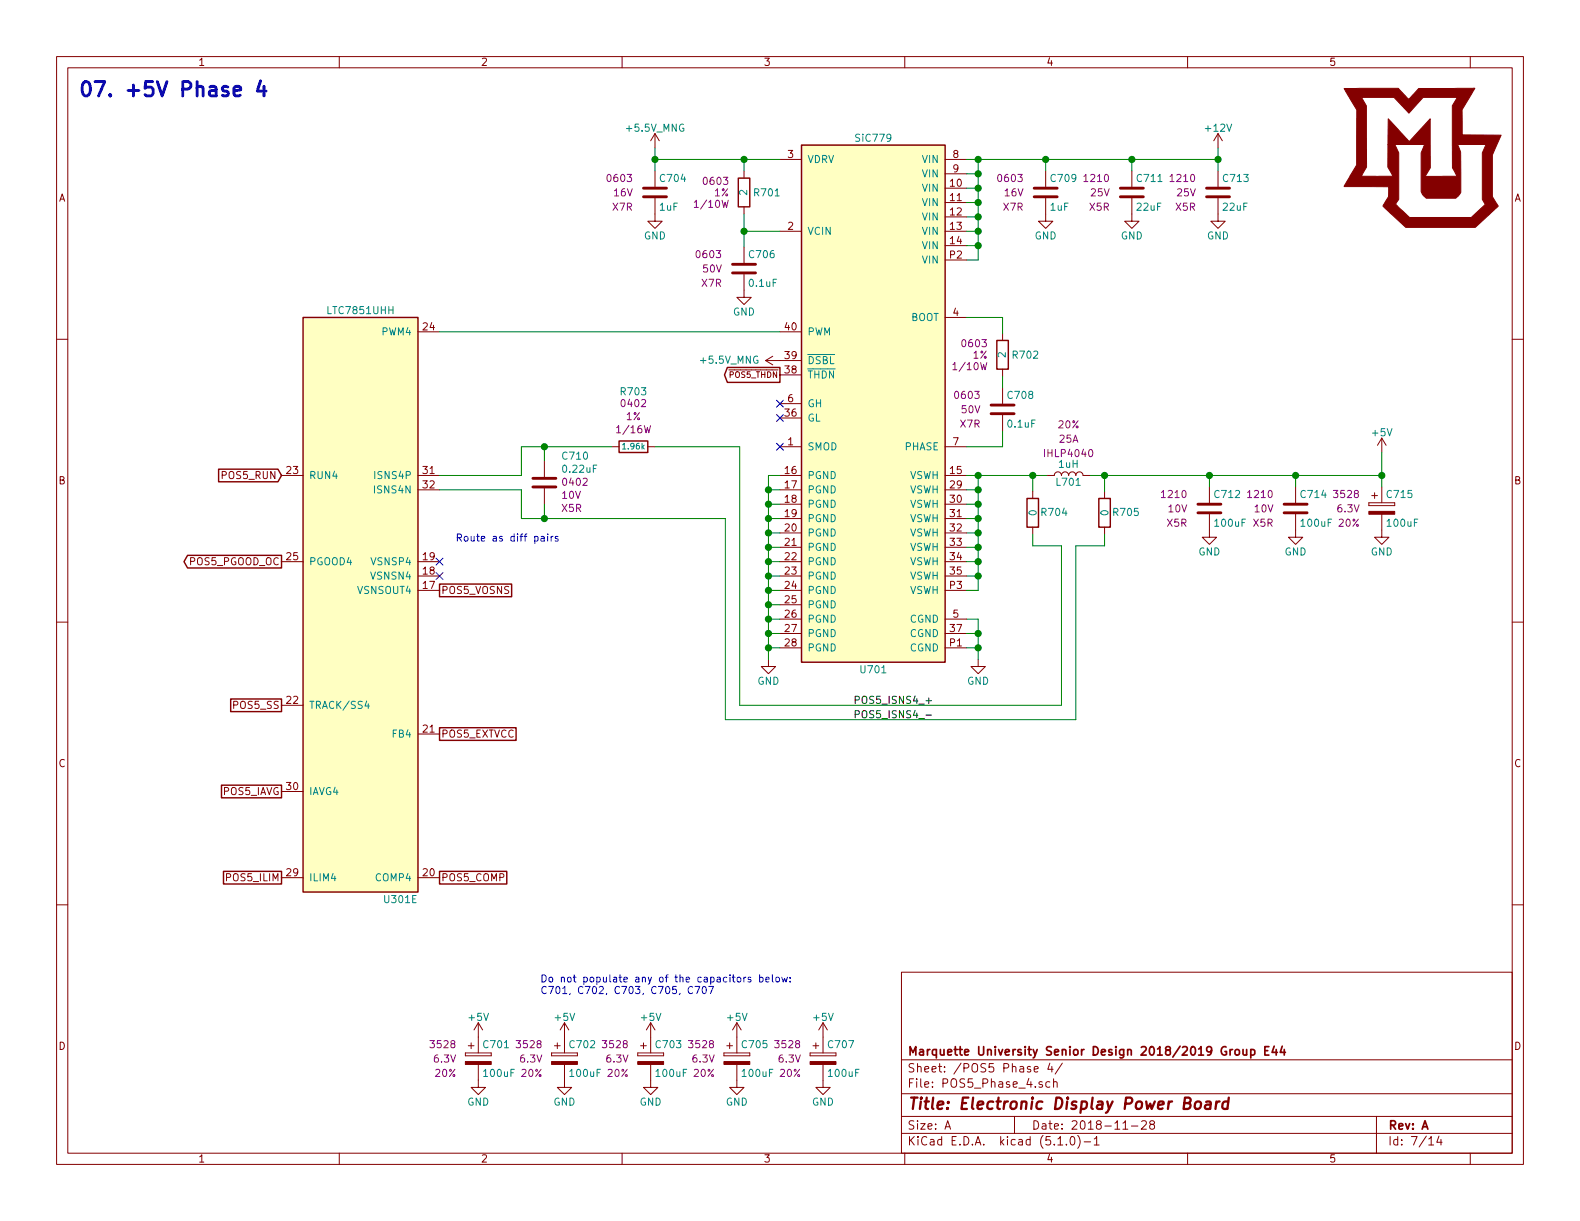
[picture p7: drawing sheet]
EESchema Schematic File Version 4
LIBS:LTC7851_Demo-cache
EELAYER 29 0
EELAYER END
$Descr A 11000 8500
encoding utf-8
Sheet 7 14
Title "Electronic Display Power Board"
Date "2018-11-28"
Rev "A"
Comp "Marquette University Senior Design 2018/2019 Group E44"
Comment1 ""
Comment2 ""
Comment3 ""
Comment4 ""
$EndDescr
Text GLabel 1960 3310 0    50   Input ~ 0
POS5_RUN
Text GLabel 1960 3910 0    50   Output ~ 0
POS5_PGOOD_OC
$Comp
L LED_Display_Local_Library:C_Custom C?
U 1 1
P 4560 1340
AR Path="/5BB86F29/5BD4BE0C" Ref="C?"  Part="1" 
AR Path="/5BB86F2C/5BD4BE0C" Ref="C?"  Part="1" 
AR Path="/5BB86F32/5BD4BE0C" Ref="C704"  Part="1" 
F 0 "C704" H 4585 1440 50  0000 L CNN
F 1 "1uF" H 4585 1240 50  0000 L CNN
F 2 "Capacitors_SMD:C_0603" H 4598 1190 50  0001 C CNN
F 3 "" H 4585 1440 50  0001 C CNN
F 4 "1276-6524-1-ND" H 4985 1840 60  0001 C CNN "Digi-Key PN"
F 5 "0603" H 4410 1440 50  0000 R CNN "display_footprint"
F 6 "16V" H 4410 1340 50  0000 R CNN "Voltage"
F 7 "X7R" H 4410 1240 50  0000 R CNN "Dielectric"
	1    4560 1340
	1    0    0    -1  
$EndComp
$Comp
L power:GND #PWR?
U 1 1
P 5180 2020
AR Path="/5BB86F29/5BD4BE13" Ref="#PWR?"  Part="1" 
AR Path="/5BB86F2C/5BD4BE13" Ref="#PWR?"  Part="1" 
AR Path="/5BB86F32/5BD4BE13" Ref="#PWR0711"  Part="1" 
F 0 "#PWR0711" H 5180 1770 50  0001 C CNN
F 1 "GND" H 5180 1870 50  0000 C CNN
F 2 "" H 5180 2020 50  0001 C CNN
F 3 "" H 5180 2020 50  0001 C CNN
	1    5180 2020
	1    0    0    -1  
$EndComp
$Comp
L LED_Display_Local_Library:SiC779 U?
U 1 1
P 6080 2810
AR Path="/5BB86F29/5BD4BE1A" Ref="U?"  Part="1" 
AR Path="/5BB86F2C/5BD4BE1A" Ref="U?"  Part="1" 
AR Path="/5BB86F32/5BD4BE1A" Ref="U701"  Part="1" 
F 0 "U701" H 6080 960 50  0000 C CNN
F 1 "SiC779" H 6080 4660 50  0000 C CNN
F 2 "Custom Footprints Library:MLP66-40_6x6mm_Pitch0.5mm" H 4430 3560 50  0001 C CNN
F 3 "http://www.vishay.com/docs/67538/sic779.pdf" H 6080 2810 50  0001 C CNN
F 4 "SIC779CD-T1-GE3CT-ND" H 6080 2810 50  0001 C CNN "Digi-Key PN"
	1    6080 2810
	1    0    0    -1  
$EndComp
$Comp
L power:GND #PWR?
U 1 1
P 4560 1490
AR Path="/5BB86F29/5BD4BE21" Ref="#PWR?"  Part="1" 
AR Path="/5BB86F2C/5BD4BE21" Ref="#PWR?"  Part="1" 
AR Path="/5BB86F32/5BD4BE21" Ref="#PWR0708"  Part="1" 
F 0 "#PWR0708" H 4560 1240 50  0001 C CNN
F 1 "GND" H 4560 1340 50  0000 C CNN
F 2 "" H 4560 1490 50  0001 C CNN
F 3 "" H 4560 1490 50  0001 C CNN
	1    4560 1490
	1    0    0    -1  
$EndComp
Wire Wire Line
	5430 1610 5180 1610
Wire Wire Line
	5180 1610 5180 1490
Wire Wire Line
	5180 1610 5180 1720
Connection ~ 5180 1610
Wire Wire Line
	5430 1110 5180 1110
Wire Wire Line
	4560 1110 4560 1190
Wire Wire Line
	5180 1190 5180 1110
Connection ~ 5180 1110
Wire Wire Line
	5180 1110 4560 1110
Wire Wire Line
	4560 1030 4560 1110
Connection ~ 4560 1110
Text GLabel 5430 2610 0    40   Output ~ 0
~POS5_THDN
$Comp
L power:GND #PWR?
U 1 1
P 6810 4590
AR Path="/5BB86F29/5BD4BE41" Ref="#PWR?"  Part="1" 
AR Path="/5BB86F2C/5BD4BE41" Ref="#PWR?"  Part="1" 
AR Path="/5BB86F32/5BD4BE41" Ref="#PWR0715"  Part="1" 
F 0 "#PWR0715" H 6810 4340 50  0001 C CNN
F 1 "GND" H 6810 4440 50  0000 C CNN
F 2 "" H 6810 4590 50  0001 C CNN
F 3 "" H 6810 4590 50  0001 C CNN
	1    6810 4590
	1    0    0    -1  
$EndComp
Wire Wire Line
	6810 4590 6810 4510
Wire Wire Line
	6810 4510 6730 4510
Wire Wire Line
	6810 4510 6810 4410
Wire Wire Line
	6810 4410 6730 4410
Connection ~ 6810 4510
Wire Wire Line
	6810 4410 6810 4310
Wire Wire Line
	6810 4310 6730 4310
Connection ~ 6810 4410
$Comp
L power:GND #PWR?
U 1 1
P 5350 4590
AR Path="/5BB86F29/5BD4BE4F" Ref="#PWR?"  Part="1" 
AR Path="/5BB86F2C/5BD4BE4F" Ref="#PWR?"  Part="1" 
AR Path="/5BB86F32/5BD4BE4F" Ref="#PWR0712"  Part="1" 
F 0 "#PWR0712" H 5350 4340 50  0001 C CNN
F 1 "GND" H 5350 4440 50  0000 C CNN
F 2 "" H 5350 4590 50  0001 C CNN
F 3 "" H 5350 4590 50  0001 C CNN
	1    5350 4590
	1    0    0    -1  
$EndComp
Wire Wire Line
	5350 4590 5350 4510
Wire Wire Line
	5350 4510 5430 4510
Wire Wire Line
	5430 3310 5350 3310
Wire Wire Line
	5430 3410 5350 3410
Wire Wire Line
	5430 3510 5350 3510
Wire Wire Line
	5430 3610 5350 3610
Wire Wire Line
	5430 3710 5350 3710
Wire Wire Line
	5430 3810 5350 3810
Wire Wire Line
	5430 3910 5350 3910
Wire Wire Line
	5430 4010 5350 4010
Wire Wire Line
	5430 4110 5350 4110
Wire Wire Line
	5430 4210 5350 4210
Wire Wire Line
	5430 4310 5350 4310
Wire Wire Line
	5430 4410 5350 4410
Wire Wire Line
	5350 3310 5350 3410
Connection ~ 5350 4510
Connection ~ 5350 3410
Wire Wire Line
	5350 3410 5350 3510
Connection ~ 5350 3510
Wire Wire Line
	5350 3510 5350 3610
Connection ~ 5350 3610
Wire Wire Line
	5350 3610 5350 3710
Connection ~ 5350 3710
Wire Wire Line
	5350 3710 5350 3810
Connection ~ 5350 3810
Wire Wire Line
	5350 3810 5350 3910
Connection ~ 5350 3910
Wire Wire Line
	5350 3910 5350 4010
Connection ~ 5350 4010
Wire Wire Line
	5350 4010 5350 4110
Connection ~ 5350 4110
Wire Wire Line
	5350 4110 5350 4210
Connection ~ 5350 4210
Wire Wire Line
	5350 4210 5350 4310
Connection ~ 5350 4310
Wire Wire Line
	5350 4310 5350 4410
Connection ~ 5350 4410
Wire Wire Line
	5350 4410 5350 4510
Wire Wire Line
	6730 3310 6810 3310
Wire Wire Line
	6730 3410 6810 3410
Wire Wire Line
	6730 3510 6810 3510
Wire Wire Line
	6730 3610 6810 3610
Wire Wire Line
	6730 3710 6810 3710
Wire Wire Line
	6730 3810 6810 3810
Wire Wire Line
	6730 3910 6810 3910
Wire Wire Line
	6730 4010 6810 4010
Wire Wire Line
	6810 3310 6810 3410
Connection ~ 6810 3410
Wire Wire Line
	6810 3410 6810 3510
Connection ~ 6810 3510
Wire Wire Line
	6810 3510 6810 3610
Connection ~ 6810 3610
Wire Wire Line
	6810 3610 6810 3710
Connection ~ 6810 3710
Wire Wire Line
	6810 3710 6810 3810
Connection ~ 6810 3810
Wire Wire Line
	6810 3810 6810 3910
Connection ~ 6810 3910
Wire Wire Line
	6810 3910 6810 4010
$Comp
L LED_Display_Local_Library:L_Custom L?
U 1 1
P 7440 3310
AR Path="/5BB86F29/5BD4BE94" Ref="L?"  Part="1" 
AR Path="/5BB86F2C/5BD4BE94" Ref="L?"  Part="1" 
AR Path="/5BB86F32/5BD4BE94" Ref="L701"  Part="1" 
F 0 "L701" V 7390 3310 50  0000 C CNN
F 1 "1uH" V 7515 3310 50  0000 C CNN
F 2 "Inductors_SMD:L_Vishay_IHLP-4040" H 7440 3310 50  0001 C CNN
F 3 "" H 7440 3310 50  0001 C CNN
F 4 "541-1306-1-ND" H 7440 3310 50  0001 C CNN "Digi-Key PN"
F 5 "IHLP4040" V 7590 3310 50  0000 C CNN "display_footprint"
F 6 "25A" V 7690 3310 50  0000 C CNN "Ampacity"
F 7 "20%" V 7790 3310 50  0000 C CNN "Tolerance"
	1    7440 3310
	0    -1   -1   0   
$EndComp
Wire Wire Line
	6730 1110 6810 1110
Wire Wire Line
	6730 1210 6810 1210
Wire Wire Line
	6730 1310 6810 1310
Wire Wire Line
	6730 1410 6810 1410
Wire Wire Line
	6730 1510 6810 1510
Wire Wire Line
	6730 1610 6810 1610
Wire Wire Line
	6730 1710 6810 1710
Wire Wire Line
	6730 1810 6810 1810
Wire Wire Line
	6810 1110 6810 1210
Connection ~ 6810 1210
Wire Wire Line
	6810 1210 6810 1310
Connection ~ 6810 1310
Wire Wire Line
	6810 1310 6810 1410
Connection ~ 6810 1410
Wire Wire Line
	6810 1410 6810 1510
Connection ~ 6810 1510
Wire Wire Line
	6810 1510 6810 1610
Connection ~ 6810 1610
Wire Wire Line
	6810 1610 6810 1710
Connection ~ 6810 1710
Wire Wire Line
	6810 1710 6810 1810
$Comp
L LED_Display_Local_Library:R_Custom R?
U 1 1
P 6980 2470
AR Path="/5BB86F29/5BD4BEB5" Ref="R?"  Part="1" 
AR Path="/5BB86F2C/5BD4BEB5" Ref="R?"  Part="1" 
AR Path="/5BB86F32/5BD4BEB5" Ref="R702"  Part="1" 
F 0 "R702" H 6920 2470 50  0000 R CNN
F 1 "2" V 6980 2470 50  0000 C CNN
F 2 "Resistors_SMD:R_0603" H 6980 2470 50  0001 C CNN
F 3 "" H 6980 2470 50  0001 C CNN
F 4 "RMCF0603FT2R00CT-ND" H 7280 2870 60  0001 C CNN "Digi-Key PN"
F 5 "0603" H 7080 2550 50  0000 L CNN "display_footprint"
F 6 "1%" H 7080 2470 50  0000 L CNN "Tolerance"
F 7 "1/10W" H 7080 2390 50  0000 L CNN "Wattage"
	1    6980 2470
	-1   0    0    -1  
$EndComp
$Comp
L LED_Display_Local_Library:C_Custom C?
U 1 1
P 6980 2850
AR Path="/5BB86F29/5BD4BEC0" Ref="C?"  Part="1" 
AR Path="/5BB86F2C/5BD4BEC0" Ref="C?"  Part="1" 
AR Path="/5BB86F32/5BD4BEC0" Ref="C708"  Part="1" 
F 0 "C708" H 7005 2950 50  0000 L CNN
F 1 "0.1uF" H 7005 2750 50  0000 L CNN
F 2 "Capacitors_SMD:C_0603" H 7018 2700 50  0001 C CNN
F 3 "" H 7005 2950 50  0001 C CNN
F 4 "490-4779-1-ND" H 7405 3350 60  0001 C CNN "Digi-Key PN"
F 5 "0603" H 6830 2950 50  0000 R CNN "display_footprint"
F 6 "50V" H 6830 2850 50  0000 R CNN "Voltage"
F 7 "X7R" H 6830 2750 50  0000 R CNN "Dielectric"
	1    6980 2850
	1    0    0    -1  
$EndComp
Wire Wire Line
	6980 3110 6980 3000
Wire Wire Line
	6980 2700 6980 2620
Wire Wire Line
	6980 3110 6730 3110
Wire Wire Line
	6980 2320 6980 2210
Wire Wire Line
	6980 2210 6730 2210
Connection ~ 6810 3310
$Comp
L LED_Display_Local_Library:C_Custom C?
U 1 1
P 7880 1340
AR Path="/5BB86F29/5BD4BEF6" Ref="C?"  Part="1" 
AR Path="/5BB86F2C/5BD4BEF6" Ref="C?"  Part="1" 
AR Path="/5BB86F32/5BD4BEF6" Ref="C711"  Part="1" 
F 0 "C711" H 7905 1440 50  0000 L CNN
F 1 "22uF" H 7905 1240 50  0000 L CNN
F 2 "Capacitors_SMD:C_1210" H 7918 1190 50  0001 C CNN
F 3 "" H 7905 1440 50  0001 C CNN
F 4 "445-1436-1-ND" H 8305 1840 60  0001 C CNN "Digi-Key PN"
F 5 "1210" H 7730 1440 50  0000 R CNN "display_footprint"
F 6 "25V" H 7730 1340 50  0000 R CNN "Voltage"
F 7 "X5R" H 7730 1240 50  0000 R CNN "Dielectric"
	1    7880 1340
	1    0    0    -1  
$EndComp
$Comp
L power:GND #PWR?
U 1 1
P 7280 1490
AR Path="/5BB86F29/5BD4BEFD" Ref="#PWR?"  Part="1" 
AR Path="/5BB86F2C/5BD4BEFD" Ref="#PWR?"  Part="1" 
AR Path="/5BB86F32/5BD4BEFD" Ref="#PWR0716"  Part="1" 
F 0 "#PWR0716" H 7280 1240 50  0001 C CNN
F 1 "GND" H 7280 1340 50  0000 C CNN
F 2 "" H 7280 1490 50  0001 C CNN
F 3 "" H 7280 1490 50  0001 C CNN
	1    7280 1490
	1    0    0    -1  
$EndComp
$Comp
L power:GND #PWR?
U 1 1
P 7880 1490
AR Path="/5BB86F29/5BD4BF03" Ref="#PWR?"  Part="1" 
AR Path="/5BB86F2C/5BD4BF03" Ref="#PWR?"  Part="1" 
AR Path="/5BB86F32/5BD4BF03" Ref="#PWR0717"  Part="1" 
F 0 "#PWR0717" H 7880 1240 50  0001 C CNN
F 1 "GND" H 7880 1340 50  0000 C CNN
F 2 "" H 7880 1490 50  0001 C CNN
F 3 "" H 7880 1490 50  0001 C CNN
	1    7880 1490
	1    0    0    -1  
$EndComp
$Comp
L power:GND #PWR?
U 1 1
P 8480 1490
AR Path="/5BB86F29/5BD4BF09" Ref="#PWR?"  Part="1" 
AR Path="/5BB86F2C/5BD4BF09" Ref="#PWR?"  Part="1" 
AR Path="/5BB86F32/5BD4BF09" Ref="#PWR0720"  Part="1" 
F 0 "#PWR0720" H 8480 1240 50  0001 C CNN
F 1 "GND" H 8480 1340 50  0000 C CNN
F 2 "" H 8480 1490 50  0001 C CNN
F 3 "" H 8480 1490 50  0001 C CNN
	1    8480 1490
	1    0    0    -1  
$EndComp
Connection ~ 6810 1110
Wire Wire Line
	7280 1190 7280 1110
Connection ~ 7280 1110
Wire Wire Line
	7280 1110 6810 1110
Wire Wire Line
	7880 1190 7880 1110
Connection ~ 7880 1110
Wire Wire Line
	7880 1110 7280 1110
Wire Wire Line
	8480 1190 8480 1110
Connection ~ 8480 1110
Wire Wire Line
	8480 1110 7880 1110
$Comp
L LED_Display_Local_Library:C_Custom C?
U 1 1
P 8420 3540
AR Path="/5BB86F29/5BD4BF1D" Ref="C?"  Part="1" 
AR Path="/5BB86F2C/5BD4BF1D" Ref="C?"  Part="1" 
AR Path="/5BB86F32/5BD4BF1D" Ref="C712"  Part="1" 
F 0 "C712" H 8445 3640 50  0000 L CNN
F 1 "100uF" H 8445 3440 50  0000 L CNN
F 2 "Capacitors_SMD:C_1210" H 8458 3390 50  0001 C CNN
F 3 "" H 8445 3640 50  0001 C CNN
F 4 "587-3432-1-ND" H 8845 4040 60  0001 C CNN "Digi-Key PN"
F 5 "1210" H 8270 3640 50  0000 R CNN "display_footprint"
F 6 "10V" H 8270 3540 50  0000 R CNN "Voltage"
F 7 "X5R" H 8270 3440 50  0000 R CNN "Dielectric"
	1    8420 3540
	1    0    0    -1  
$EndComp
$Comp
L power:GND #PWR?
U 1 1
P 8420 3690
AR Path="/5BB86F29/5BD4BF24" Ref="#PWR?"  Part="1" 
AR Path="/5BB86F2C/5BD4BF24" Ref="#PWR?"  Part="1" 
AR Path="/5BB86F32/5BD4BF24" Ref="#PWR0718"  Part="1" 
F 0 "#PWR0718" H 8420 3440 50  0001 C CNN
F 1 "GND" H 8420 3540 50  0000 C CNN
F 2 "" H 8420 3690 50  0001 C CNN
F 3 "" H 8420 3690 50  0001 C CNN
	1    8420 3690
	1    0    0    -1  
$EndComp
$Comp
L power:GND #PWR?
U 1 1
P 9020 3690
AR Path="/5BB86F29/5BD4BF2A" Ref="#PWR?"  Part="1" 
AR Path="/5BB86F2C/5BD4BF2A" Ref="#PWR?"  Part="1" 
AR Path="/5BB86F32/5BD4BF2A" Ref="#PWR0721"  Part="1" 
F 0 "#PWR0721" H 9020 3440 50  0001 C CNN
F 1 "GND" H 9020 3540 50  0000 C CNN
F 2 "" H 9020 3690 50  0001 C CNN
F 3 "" H 9020 3690 50  0001 C CNN
	1    9020 3690
	1    0    0    -1  
$EndComp
Wire Wire Line
	8420 3390 8420 3310
Connection ~ 8420 3310
Wire Wire Line
	9020 3390 9020 3310
Wire Wire Line
	9020 3310 8420 3310
$Comp
L power:+5V #PWR?
U 1 1
P 9620 3150
AR Path="/5BB86F29/5BD4BF35" Ref="#PWR?"  Part="1" 
AR Path="/5BB86F2C/5BD4BF35" Ref="#PWR?"  Part="1" 
AR Path="/5BB86F32/5BD4BF35" Ref="#PWR0722"  Part="1" 
F 0 "#PWR0722" H 9620 3000 50  0001 C CNN
F 1 "+5V" H 9620 3290 50  0000 C CNN
F 2 "" H 9620 3150 50  0001 C CNN
F 3 "" H 9620 3150 50  0001 C CNN
	1    9620 3150
	1    0    0    -1  
$EndComp
$Comp
L power:GND #PWR?
U 1 1
P 3330 7520
AR Path="/5BB86F29/5BD4BF3B" Ref="#PWR?"  Part="1" 
AR Path="/5BB86F2C/5BD4BF3B" Ref="#PWR?"  Part="1" 
AR Path="/5BB86F32/5BD4BF3B" Ref="#PWR0702"  Part="1" 
F 0 "#PWR0702" H 3330 7270 50  0001 C CNN
F 1 "GND" H 3330 7370 50  0000 C CNN
F 2 "" H 3330 7520 50  0001 C CNN
F 3 "" H 3330 7520 50  0001 C CNN
	1    3330 7520
	1    0    0    -1  
$EndComp
$Comp
L power:GND #PWR?
U 1 1
P 3930 7520
AR Path="/5BB86F29/5BD4BF41" Ref="#PWR?"  Part="1" 
AR Path="/5BB86F2C/5BD4BF41" Ref="#PWR?"  Part="1" 
AR Path="/5BB86F32/5BD4BF41" Ref="#PWR0704"  Part="1" 
F 0 "#PWR0704" H 3930 7270 50  0001 C CNN
F 1 "GND" H 3930 7370 50  0000 C CNN
F 2 "" H 3930 7520 50  0001 C CNN
F 3 "" H 3930 7520 50  0001 C CNN
	1    3930 7520
	1    0    0    -1  
$EndComp
$Comp
L power:GND #PWR?
U 1 1
P 4530 7520
AR Path="/5BB86F29/5BD4BF47" Ref="#PWR?"  Part="1" 
AR Path="/5BB86F2C/5BD4BF47" Ref="#PWR?"  Part="1" 
AR Path="/5BB86F32/5BD4BF47" Ref="#PWR0706"  Part="1" 
F 0 "#PWR0706" H 4530 7270 50  0001 C CNN
F 1 "GND" H 4530 7370 50  0000 C CNN
F 2 "" H 4530 7520 50  0001 C CNN
F 3 "" H 4530 7520 50  0001 C CNN
	1    4530 7520
	1    0    0    -1  
$EndComp
$Comp
L power:GND #PWR?
U 1 1
P 5130 7520
AR Path="/5BB86F29/5BD4BF4D" Ref="#PWR?"  Part="1" 
AR Path="/5BB86F2C/5BD4BF4D" Ref="#PWR?"  Part="1" 
AR Path="/5BB86F32/5BD4BF4D" Ref="#PWR0710"  Part="1" 
F 0 "#PWR0710" H 5130 7270 50  0001 C CNN
F 1 "GND" H 5130 7370 50  0000 C CNN
F 2 "" H 5130 7520 50  0001 C CNN
F 3 "" H 5130 7520 50  0001 C CNN
	1    5130 7520
	1    0    0    -1  
$EndComp
$Comp
L power:GND #PWR?
U 1 1
P 5730 7520
AR Path="/5BB86F29/5BD4BF53" Ref="#PWR?"  Part="1" 
AR Path="/5BB86F2C/5BD4BF53" Ref="#PWR?"  Part="1" 
AR Path="/5BB86F32/5BD4BF53" Ref="#PWR0714"  Part="1" 
F 0 "#PWR0714" H 5730 7270 50  0001 C CNN
F 1 "GND" H 5730 7370 50  0000 C CNN
F 2 "" H 5730 7520 50  0001 C CNN
F 3 "" H 5730 7520 50  0001 C CNN
	1    5730 7520
	1    0    0    -1  
$EndComp
$Comp
L LED_Display_Local_Library:LTC7851UHH U?
U 5 1
P 2510 4210
AR Path="/5BB86F29/5BD4BF5A" Ref="U?"  Part="2" 
AR Path="/5BB86F2C/5BD4BF5A" Ref="U?"  Part="3" 
AR Path="/5BB86F32/5BD4BF5A" Ref="U301"  Part="5" 
F 0 "U301" H 2910 2160 50  0000 R CNN
F 1 "LTC7851UHH" H 2510 6260 50  0000 C CNN
F 2 "Custom Footprints Library:QFN-58-1EP_9x5mm_Pitch0.4mm" H -140 4910 50  0001 C CNN
F 3 "http://www.analog.com/media/en/technical-documentation/data-sheets/LTC7851.pdf" H 2510 4210 50  0001 C CNN
F 4 "LTC7851IUHH#PBF-ND" H 2510 4210 50  0001 C CNN "Digi-Key PN"
	5    2510 4210
	1    0    0    -1  
$EndComp
Text GLabel 3060 4110 2    50   UnSpc ~ 0
POS5_VOSNS
Text GLabel 3060 6110 2    50   UnSpc ~ 0
POS5_COMP
Text GLabel 1960 4910 0    50   UnSpc ~ 0
POS5_SS
Text GLabel 1960 5510 0    50   UnSpc ~ 0
POS5_IAVG
Text GLabel 1960 6110 0    50   UnSpc ~ 0
POS5_ILIM
$Comp
L LED_Display_Local_Library:+5.5V_MNG #PWR?
U 1 1
P 4560 1030
AR Path="/5BB86F29/5BD4BF66" Ref="#PWR?"  Part="1" 
AR Path="/5BB86F2C/5BD4BF66" Ref="#PWR?"  Part="1" 
AR Path="/5BB86F32/5BD4BF66" Ref="#PWR0707"  Part="1" 
F 0 "#PWR0707" H 4560 880 50  0001 C CNN
F 1 "+5.5V_MNG" H 4560 1170 50  0000 C CNN
F 2 "" H 4560 1030 50  0001 C CNN
F 3 "" H 4560 1030 50  0001 C CNN
	1    4560 1030
	1    0    0    -1  
$EndComp
$Comp
L LED_Display_Local_Library:C_Custom C?
U 1 1
P 5180 1870
AR Path="/5BB86F29/5BD4BF70" Ref="C?"  Part="1" 
AR Path="/5BB86F2C/5BD4BF70" Ref="C?"  Part="1" 
AR Path="/5BB86F32/5BD4BF70" Ref="C706"  Part="1" 
F 0 "C706" H 5205 1970 50  0000 L CNN
F 1 "0.1uF" H 5205 1770 50  0000 L CNN
F 2 "Capacitors_SMD:C_0603" H 5218 1720 50  0001 C CNN
F 3 "" H 5205 1970 50  0001 C CNN
F 4 "490-4779-1-ND" H 5605 2370 60  0001 C CNN "Digi-Key PN"
F 5 "0603" H 5030 1970 50  0000 R CNN "display_footprint"
F 6 "50V" H 5030 1870 50  0000 R CNN "Voltage"
F 7 "X7R" H 5030 1770 50  0000 R CNN "Dielectric"
	1    5180 1870
	1    0    0    -1  
$EndComp
$Comp
L LED_Display_Local_Library:R_Custom R?
U 1 1
P 5180 1340
AR Path="/5BB86F29/5BD4BF7B" Ref="R?"  Part="1" 
AR Path="/5BB86F2C/5BD4BF7B" Ref="R?"  Part="1" 
AR Path="/5BB86F32/5BD4BF7B" Ref="R701"  Part="1" 
F 0 "R701" H 5120 1340 50  0000 R CNN
F 1 "2" V 5180 1340 50  0000 C CNN
F 2 "Resistors_SMD:R_0603" H 5180 1340 50  0001 C CNN
F 3 "" H 5180 1340 50  0001 C CNN
F 4 "RMCF0603FT2R00CT-ND" H 5480 1740 60  0001 C CNN "Digi-Key PN"
F 5 "0603" H 5280 1420 50  0000 L CNN "display_footprint"
F 6 "1%" H 5280 1340 50  0000 L CNN "Tolerance"
F 7 "1/10W" H 5280 1260 50  0000 L CNN "Wattage"
	1    5180 1340
	-1   0    0    -1  
$EndComp
$Comp
L power:+12V #PWR?
U 1 1
P 8480 1030
AR Path="/5BB86F29/5BD4BF82" Ref="#PWR?"  Part="1" 
AR Path="/5BB86F2C/5BD4BF82" Ref="#PWR?"  Part="1" 
AR Path="/5BB86F32/5BD4BF82" Ref="#PWR0719"  Part="1" 
F 0 "#PWR0719" H 8480 880 50  0001 C CNN
F 1 "+12V" H 8480 1170 50  0000 C CNN
F 2 "" H 8480 1030 50  0001 C CNN
F 3 "" H 8480 1030 50  0001 C CNN
	1    8480 1030
	1    0    0    -1  
$EndComp
Wire Wire Line
	8480 1030 8480 1110
$Comp
L LED_Display_Local_Library:C_Custom C?
U 1 1
P 7280 1340
AR Path="/5BB86F29/5BD4BF8D" Ref="C?"  Part="1" 
AR Path="/5BB86F2C/5BD4BF8D" Ref="C?"  Part="1" 
AR Path="/5BB86F32/5BD4BF8D" Ref="C709"  Part="1" 
F 0 "C709" H 7305 1440 50  0000 L CNN
F 1 "1uF" H 7305 1240 50  0000 L CNN
F 2 "Capacitors_SMD:C_0603" H 7318 1190 50  0001 C CNN
F 3 "" H 7305 1440 50  0001 C CNN
F 4 "1276-6524-1-ND" H 7705 1840 60  0001 C CNN "Digi-Key PN"
F 5 "0603" H 7130 1440 50  0000 R CNN "display_footprint"
F 6 "16V" H 7130 1340 50  0000 R CNN "Voltage"
F 7 "X7R" H 7130 1240 50  0000 R CNN "Dielectric"
	1    7280 1340
	1    0    0    -1  
$EndComp
Connection ~ 9020 3310
$Comp
L LED_Display_Local_Library:CP_Tant_Custom C?
U 1 1
P 9620 3540
AR Path="/5BB86F29/5BD4BF99" Ref="C?"  Part="1" 
AR Path="/5BB86F2C/5BD4BF99" Ref="C?"  Part="1" 
AR Path="/5BB86F32/5BD4BF99" Ref="C715"  Part="1" 
F 0 "C715" H 9645 3640 50  0000 L CNN
F 1 "100uF" H 9645 3440 50  0000 L CNN
F 2 "Capacitors_Tantalum_SMD:CP_Tantalum_Case-B_EIA-3528-21_Reflow" H 9658 3390 50  0001 C CNN
F 3 "" H 9645 3640 50  0001 C CNN
F 4 "478-9994-1-ND" H 9620 3540 50  0001 C CNN "Digi-Key PN"
F 5 "3528" H 9470 3640 50  0000 R CNN "display_footprint"
F 6 "6.3V" H 9470 3540 50  0000 R CNN "Voltage"
F 7 "20%" H 9470 3440 50  0000 R CNN "Tolerance"
	1    9620 3540
	1    0    0    -1  
$EndComp
Wire Wire Line
	9620 3390 9620 3310
Wire Wire Line
	9620 3310 9020 3310
Wire Wire Line
	9620 3150 9620 3310
Connection ~ 9620 3310
$Comp
L power:GND #PWR?
U 1 1
P 9620 3690
AR Path="/5BB86F29/5BD4BFA4" Ref="#PWR?"  Part="1" 
AR Path="/5BB86F2C/5BD4BFA4" Ref="#PWR?"  Part="1" 
AR Path="/5BB86F32/5BD4BFA4" Ref="#PWR0723"  Part="1" 
F 0 "#PWR0723" H 9620 3440 50  0001 C CNN
F 1 "GND" H 9620 3540 50  0000 C CNN
F 2 "" H 9620 3690 50  0001 C CNN
F 3 "" H 9620 3690 50  0001 C CNN
	1    9620 3690
	1    0    0    -1  
$EndComp
$Comp
L power:+5V #PWR?
U 1 1
P 3330 7220
AR Path="/5BB86F29/5BD4BFAA" Ref="#PWR?"  Part="1" 
AR Path="/5BB86F2C/5BD4BFAA" Ref="#PWR?"  Part="1" 
AR Path="/5BB86F32/5BD4BFAA" Ref="#PWR0701"  Part="1" 
F 0 "#PWR0701" H 3330 7070 50  0001 C CNN
F 1 "+5V" H 3330 7360 50  0000 C CNN
F 2 "" H 3330 7220 50  0001 C CNN
F 3 "" H 3330 7220 50  0001 C CNN
	1    3330 7220
	1    0    0    -1  
$EndComp
$Comp
L power:+5V #PWR?
U 1 1
P 3930 7220
AR Path="/5BB86F29/5BD4BFB0" Ref="#PWR?"  Part="1" 
AR Path="/5BB86F2C/5BD4BFB0" Ref="#PWR?"  Part="1" 
AR Path="/5BB86F32/5BD4BFB0" Ref="#PWR0703"  Part="1" 
F 0 "#PWR0703" H 3930 7070 50  0001 C CNN
F 1 "+5V" H 3930 7360 50  0000 C CNN
F 2 "" H 3930 7220 50  0001 C CNN
F 3 "" H 3930 7220 50  0001 C CNN
	1    3930 7220
	1    0    0    -1  
$EndComp
$Comp
L power:+5V #PWR?
U 1 1
P 4530 7220
AR Path="/5BB86F29/5BD4BFB6" Ref="#PWR?"  Part="1" 
AR Path="/5BB86F2C/5BD4BFB6" Ref="#PWR?"  Part="1" 
AR Path="/5BB86F32/5BD4BFB6" Ref="#PWR0705"  Part="1" 
F 0 "#PWR0705" H 4530 7070 50  0001 C CNN
F 1 "+5V" H 4530 7360 50  0000 C CNN
F 2 "" H 4530 7220 50  0001 C CNN
F 3 "" H 4530 7220 50  0001 C CNN
	1    4530 7220
	1    0    0    -1  
$EndComp
$Comp
L power:+5V #PWR?
U 1 1
P 5130 7220
AR Path="/5BB86F29/5BD4BFBC" Ref="#PWR?"  Part="1" 
AR Path="/5BB86F2C/5BD4BFBC" Ref="#PWR?"  Part="1" 
AR Path="/5BB86F32/5BD4BFBC" Ref="#PWR0709"  Part="1" 
F 0 "#PWR0709" H 5130 7070 50  0001 C CNN
F 1 "+5V" H 5130 7360 50  0000 C CNN
F 2 "" H 5130 7220 50  0001 C CNN
F 3 "" H 5130 7220 50  0001 C CNN
	1    5130 7220
	1    0    0    -1  
$EndComp
$Comp
L power:+5V #PWR?
U 1 1
P 5730 7220
AR Path="/5BB86F29/5BD4BFC2" Ref="#PWR?"  Part="1" 
AR Path="/5BB86F2C/5BD4BFC2" Ref="#PWR?"  Part="1" 
AR Path="/5BB86F32/5BD4BFC2" Ref="#PWR0713"  Part="1" 
F 0 "#PWR0713" H 5730 7070 50  0001 C CNN
F 1 "+5V" H 5730 7360 50  0000 C CNN
F 2 "" H 5730 7220 50  0001 C CNN
F 3 "" H 5730 7220 50  0001 C CNN
	1    5730 7220
	1    0    0    -1  
$EndComp
$Comp
L LED_Display_Local_Library:C_Custom C?
U 1 1
P 9020 3540
AR Path="/5BB86F29/5BD4BFCC" Ref="C?"  Part="1" 
AR Path="/5BB86F2C/5BD4BFCC" Ref="C?"  Part="1" 
AR Path="/5BB86F32/5BD4BFCC" Ref="C714"  Part="1" 
F 0 "C714" H 9045 3640 50  0000 L CNN
F 1 "100uF" H 9045 3440 50  0000 L CNN
F 2 "Capacitors_SMD:C_1210" H 9058 3390 50  0001 C CNN
F 3 "" H 9045 3640 50  0001 C CNN
F 4 "587-3432-1-ND" H 9445 4040 60  0001 C CNN "Digi-Key PN"
F 5 "1210" H 8870 3640 50  0000 R CNN "display_footprint"
F 6 "10V" H 8870 3540 50  0000 R CNN "Voltage"
F 7 "X5R" H 8870 3440 50  0000 R CNN "Dielectric"
	1    9020 3540
	1    0    0    -1  
$EndComp
$Comp
L LED_Display_Local_Library:C_Custom C?
U 1 1
P 8480 1340
AR Path="/5BB86F29/5BD4BFD8" Ref="C?"  Part="1" 
AR Path="/5BB86F2C/5BD4BFD8" Ref="C?"  Part="1" 
AR Path="/5BB86F32/5BD4BFD8" Ref="C713"  Part="1" 
F 0 "C713" H 8505 1440 50  0000 L CNN
F 1 "22uF" H 8505 1240 50  0000 L CNN
F 2 "Capacitors_SMD:C_1210" H 8518 1190 50  0001 C CNN
F 3 "" H 8505 1440 50  0001 C CNN
F 4 "445-1436-1-ND" H 8905 1840 60  0001 C CNN "Digi-Key PN"
F 5 "1210" H 8330 1440 50  0000 R CNN "display_footprint"
F 6 "25V" H 8330 1340 50  0000 R CNN "Voltage"
F 7 "X5R" H 8330 1240 50  0000 R CNN "Dielectric"
	1    8480 1340
	1    0    0    -1  
$EndComp
$Comp
L LED_Display_Local_Library:CP_Tant_Custom C?
U 1 1
P 3330 7370
AR Path="/5BB86F29/5BD4BFE3" Ref="C?"  Part="1" 
AR Path="/5BB86F2C/5BD4BFE3" Ref="C?"  Part="1" 
AR Path="/5BB86F32/5BD4BFE3" Ref="C701"  Part="1" 
F 0 "C701" H 3355 7470 50  0000 L CNN
F 1 "100uF" H 3355 7270 50  0000 L CNN
F 2 "Capacitors_Tantalum_SMD:CP_Tantalum_Case-B_EIA-3528-21_Reflow" H 3368 7220 50  0001 C CNN
F 3 "" H 3355 7470 50  0001 C CNN
F 4 "478-9994-1-ND" H 3330 7370 50  0001 C CNN "Digi-Key PN"
F 5 "3528" H 3180 7470 50  0000 R CNN "display_footprint"
F 6 "6.3V" H 3180 7370 50  0000 R CNN "Voltage"
F 7 "20%" H 3180 7270 50  0000 R CNN "Tolerance"
	1    3330 7370
	1    0    0    -1  
$EndComp
$Comp
L LED_Display_Local_Library:CP_Tant_Custom C?
U 1 1
P 3930 7370
AR Path="/5BB86F29/5BD4BFEE" Ref="C?"  Part="1" 
AR Path="/5BB86F2C/5BD4BFEE" Ref="C?"  Part="1" 
AR Path="/5BB86F32/5BD4BFEE" Ref="C702"  Part="1" 
F 0 "C702" H 3955 7470 50  0000 L CNN
F 1 "100uF" H 3955 7270 50  0000 L CNN
F 2 "Capacitors_Tantalum_SMD:CP_Tantalum_Case-B_EIA-3528-21_Reflow" H 3968 7220 50  0001 C CNN
F 3 "" H 3955 7470 50  0001 C CNN
F 4 "478-9994-1-ND" H 3930 7370 50  0001 C CNN "Digi-Key PN"
F 5 "3528" H 3780 7470 50  0000 R CNN "display_footprint"
F 6 "6.3V" H 3780 7370 50  0000 R CNN "Voltage"
F 7 "20%" H 3780 7270 50  0000 R CNN "Tolerance"
	1    3930 7370
	1    0    0    -1  
$EndComp
$Comp
L LED_Display_Local_Library:CP_Tant_Custom C?
U 1 1
P 4530 7370
AR Path="/5BB86F29/5BD4BFF9" Ref="C?"  Part="1" 
AR Path="/5BB86F2C/5BD4BFF9" Ref="C?"  Part="1" 
AR Path="/5BB86F32/5BD4BFF9" Ref="C703"  Part="1" 
F 0 "C703" H 4555 7470 50  0000 L CNN
F 1 "100uF" H 4555 7270 50  0000 L CNN
F 2 "Capacitors_Tantalum_SMD:CP_Tantalum_Case-B_EIA-3528-21_Reflow" H 4568 7220 50  0001 C CNN
F 3 "" H 4555 7470 50  0001 C CNN
F 4 "478-9994-1-ND" H 4530 7370 50  0001 C CNN "Digi-Key PN"
F 5 "3528" H 4380 7470 50  0000 R CNN "display_footprint"
F 6 "6.3V" H 4380 7370 50  0000 R CNN "Voltage"
F 7 "20%" H 4380 7270 50  0000 R CNN "Tolerance"
	1    4530 7370
	1    0    0    -1  
$EndComp
$Comp
L LED_Display_Local_Library:CP_Tant_Custom C?
U 1 1
P 5130 7370
AR Path="/5BB86F29/5BD4C004" Ref="C?"  Part="1" 
AR Path="/5BB86F2C/5BD4C004" Ref="C?"  Part="1" 
AR Path="/5BB86F32/5BD4C004" Ref="C705"  Part="1" 
F 0 "C705" H 5155 7470 50  0000 L CNN
F 1 "100uF" H 5155 7270 50  0000 L CNN
F 2 "Capacitors_Tantalum_SMD:CP_Tantalum_Case-B_EIA-3528-21_Reflow" H 5168 7220 50  0001 C CNN
F 3 "" H 5155 7470 50  0001 C CNN
F 4 "478-9994-1-ND" H 5130 7370 50  0001 C CNN "Digi-Key PN"
F 5 "3528" H 4980 7470 50  0000 R CNN "display_footprint"
F 6 "6.3V" H 4980 7370 50  0000 R CNN "Voltage"
F 7 "20%" H 4980 7270 50  0000 R CNN "Tolerance"
	1    5130 7370
	1    0    0    -1  
$EndComp
$Comp
L LED_Display_Local_Library:CP_Tant_Custom C?
U 1 1
P 5730 7370
AR Path="/5BB86F29/5BD4C00F" Ref="C?"  Part="1" 
AR Path="/5BB86F2C/5BD4C00F" Ref="C?"  Part="1" 
AR Path="/5BB86F32/5BD4C00F" Ref="C707"  Part="1" 
F 0 "C707" H 5755 7470 50  0000 L CNN
F 1 "100uF" H 5755 7270 50  0000 L CNN
F 2 "Capacitors_Tantalum_SMD:CP_Tantalum_Case-B_EIA-3528-21_Reflow" H 5768 7220 50  0001 C CNN
F 3 "" H 5755 7470 50  0001 C CNN
F 4 "478-9994-1-ND" H 5730 7370 50  0001 C CNN "Digi-Key PN"
F 5 "3528" H 5580 7470 50  0000 R CNN "display_footprint"
F 6 "6.3V" H 5580 7370 50  0000 R CNN "Voltage"
F 7 "20%" H 5580 7270 50  0000 R CNN "Tolerance"
	1    5730 7370
	1    0    0    -1  
$EndComp
Wire Wire Line
	3060 2310 5430 2310
NoConn ~ 3060 3910
NoConn ~ 3060 4010
Text GLabel 3060 5110 2    50   UnSpc ~ 0
POS5_EXTVCC
Wire Wire Line
	6730 4110 6810 4110
Wire Wire Line
	6810 4110 6810 4010
Connection ~ 6810 4010
Text Notes 540  690  0    100  ~ 20
07. +5V Phase 4
NoConn ~ 5430 2810
NoConn ~ 5430 2910
NoConn ~ 5430 3110
$Comp
L LED_Display_Local_Library:+5.5V_MNG #PWR?
U 1 1
P 5430 2510
AR Path="/5BB86F29/5BCB24CC" Ref="#PWR?"  Part="1" 
AR Path="/5BB86F32/5BCB24CC" Ref="#PWR0104"  Part="1" 
F 0 "#PWR0104" H 5430 2360 50  0001 C CNN
F 1 "+5.5V_MNG" V 5430 2650 50  0000 L CNN
F 2 "" H 5430 2510 50  0001 C CNN
F 3 "" H 5430 2510 50  0001 C CNN
	1    5430 2510
	0    -1   -1   0   
$EndComp
$Comp
L LED_Display_Local_Library:R_Custom R?
U 1 1
P 4410 3110
AR Path="/5BB86F29/5BE7E56E" Ref="R?"  Part="1" 
AR Path="/5BB86F2C/5BE7E56E" Ref="R?"  Part="1" 
AR Path="/5BB86F32/5BE7E56E" Ref="R703"  Part="1" 
F 0 "R703" V 4790 3110 50  0000 C CNN
F 1 "1.96k" V 4410 3110 40  0000 C CNN
F 2 "Resistors_SMD:R_0402" H 4410 3110 50  0001 C CNN
F 3 "" H 4410 3110 50  0001 C CNN
F 4 "311-1.96KLRCT-ND" H 4710 3510 60  0001 C CNN "Digi-Key PN"
F 5 "0402" V 4708 3110 50  0000 C CNN "display_footprint"
F 6 "1%" V 4617 3110 50  0000 C CNN "Tolerance"
F 7 "1/16W" V 4526 3110 50  0000 C CNN "Wattage"
	1    4410 3110
	0    1    -1   0   
$EndComp
$Comp
L LED_Display_Local_Library:C_Custom C?
U 1 1
P 3790 3360
AR Path="/5BB86F29/5BE7E579" Ref="C?"  Part="1" 
AR Path="/5BB86F2C/5BE7E579" Ref="C?"  Part="1" 
AR Path="/5BB86F32/5BE7E579" Ref="C710"  Part="1" 
F 0 "C710" H 3675 3178 50  0000 R CNN
F 1 "0.22uF" H 3675 3269 50  0000 R CNN
F 2 "Capacitors_SMD:C_0402" H 3828 3210 50  0001 C CNN
F 3 "" H 3815 3460 50  0001 C CNN
F 4 "1276-1049-1-ND" H 4215 3860 60  0001 C CNN "Digi-Key PN"
F 5 "0402" H 3675 3360 50  0000 R CNN "display_footprint"
F 6 "10V" H 3675 3451 50  0000 R CNN "Voltage"
F 7 "X5R" H 3675 3542 50  0000 R CNN "Dielectric"
	1    3790 3360
	-1   0    0    1   
$EndComp
Wire Wire Line
	4260 3110 3790 3110
Wire Wire Line
	3790 3110 3790 3210
Wire Wire Line
	3790 3510 3790 3610
Wire Wire Line
	3630 3110 3790 3110
Connection ~ 3790 3110
Wire Wire Line
	3790 3610 3630 3610
Text Notes 3170 3780 0    50   ~ 0
Route as diff pairs
Wire Wire Line
	3630 3110 3630 3310
Wire Wire Line
	3630 3610 3630 3410
Wire Wire Line
	3630 3410 3060 3410
Wire Wire Line
	3060 3310 3630 3310
Wire Wire Line
	4560 3110 5150 3110
Wire Wire Line
	5150 3110 5150 4910
Wire Wire Line
	5050 5010 5050 3610
Wire Wire Line
	5050 3610 3790 3610
Connection ~ 3790 3610
Text Label 5940 4910 0    50   ~ 0
POS5_ISNS4_+
Text Label 5940 5010 0    50   ~ 0
POS5_ISNS4_-
Wire Wire Line
	5150 4910 7390 4910
Wire Wire Line
	7490 5010 5050 5010
Wire Wire Line
	7190 3310 7190 3420
$Comp
L LED_Display_Local_Library:R_Custom R?
U 1 1
P 7190 3570
AR Path="/5BB86F29/5BE7E599" Ref="R?"  Part="1" 
AR Path="/5BB86F32/5BE7E599" Ref="R704"  Part="1" 
F 0 "R704" H 7240 3570 50  0000 L CNN
F 1 "0" V 7190 3570 50  0000 C CNN
F 2 "Resistors_SMD:R_0402" H 7190 3570 50  0001 C CNN
F 3 "" H 7190 3570 50  0001 C CNN
F 4 "RMCF0402ZT0R00CT-ND" H 7490 3970 60  0001 C CNN "Digi-Key PN"
F 5 "0402" V 6893 3570 50  0001 C CNN "display_footprint"
F 6 "1%" V 6984 3570 50  0001 C CNN "Tolerance"
F 7 "1/16W" V 7075 3570 50  0001 C CNN "Wattage"
	1    7190 3570
	1    0    0    1   
$EndComp
$Comp
L LED_Display_Local_Library:R_Custom R?
U 1 1
P 7690 3570
AR Path="/5BB86F29/5BE7E5A4" Ref="R?"  Part="1" 
AR Path="/5BB86F32/5BE7E5A4" Ref="R705"  Part="1" 
F 0 "R705" H 7740 3570 50  0000 L CNN
F 1 "0" V 7690 3570 50  0000 C CNN
F 2 "Resistors_SMD:R_0402" H 7690 3570 50  0001 C CNN
F 3 "" H 7690 3570 50  0001 C CNN
F 4 "RMCF0402ZT0R00CT-ND" H 7990 3970 60  0001 C CNN "Digi-Key PN"
F 5 "0402" V 7393 3570 50  0001 C CNN "display_footprint"
F 6 "1%" V 7484 3570 50  0001 C CNN "Tolerance"
F 7 "1/16W" V 7575 3570 50  0001 C CNN "Wattage"
	1    7690 3570
	1    0    0    1   
$EndComp
Wire Wire Line
	7190 3720 7190 3800
Wire Wire Line
	7690 3420 7690 3310
Wire Wire Line
	7390 4910 7390 3800
Wire Wire Line
	7390 3800 7190 3800
Wire Wire Line
	7690 3720 7690 3800
Wire Wire Line
	7690 3800 7490 3800
Wire Wire Line
	7490 3800 7490 5010
Wire Wire Line
	7590 3310 7690 3310
Wire Wire Line
	6810 3310 7190 3310
Connection ~ 7190 3310
Wire Wire Line
	7190 3310 7290 3310
Connection ~ 7690 3310
Wire Wire Line
	7690 3310 8420 3310
$Comp
L LED_Display_Local_Library:MU_Logo #G?
U 1 1
P 9900 1100
F 0 "#G?" H 9900 614 60  0001 C CNN
F 1 "MU_Logo" H 9900 1586 60  0001 C CNN
F 2 "" H 9900 1100 50  0001 C CNN
F 3 "" H 9900 1100 50  0001 C CNN
	1    9900 1100
	1    0    0    -1  
$EndComp
Text Notes 3760 6930 0    50   ~ 0
Do not populate any of the capacitors below:\nC701, C702, C703, C705, C707
$EndSCHEMATC
